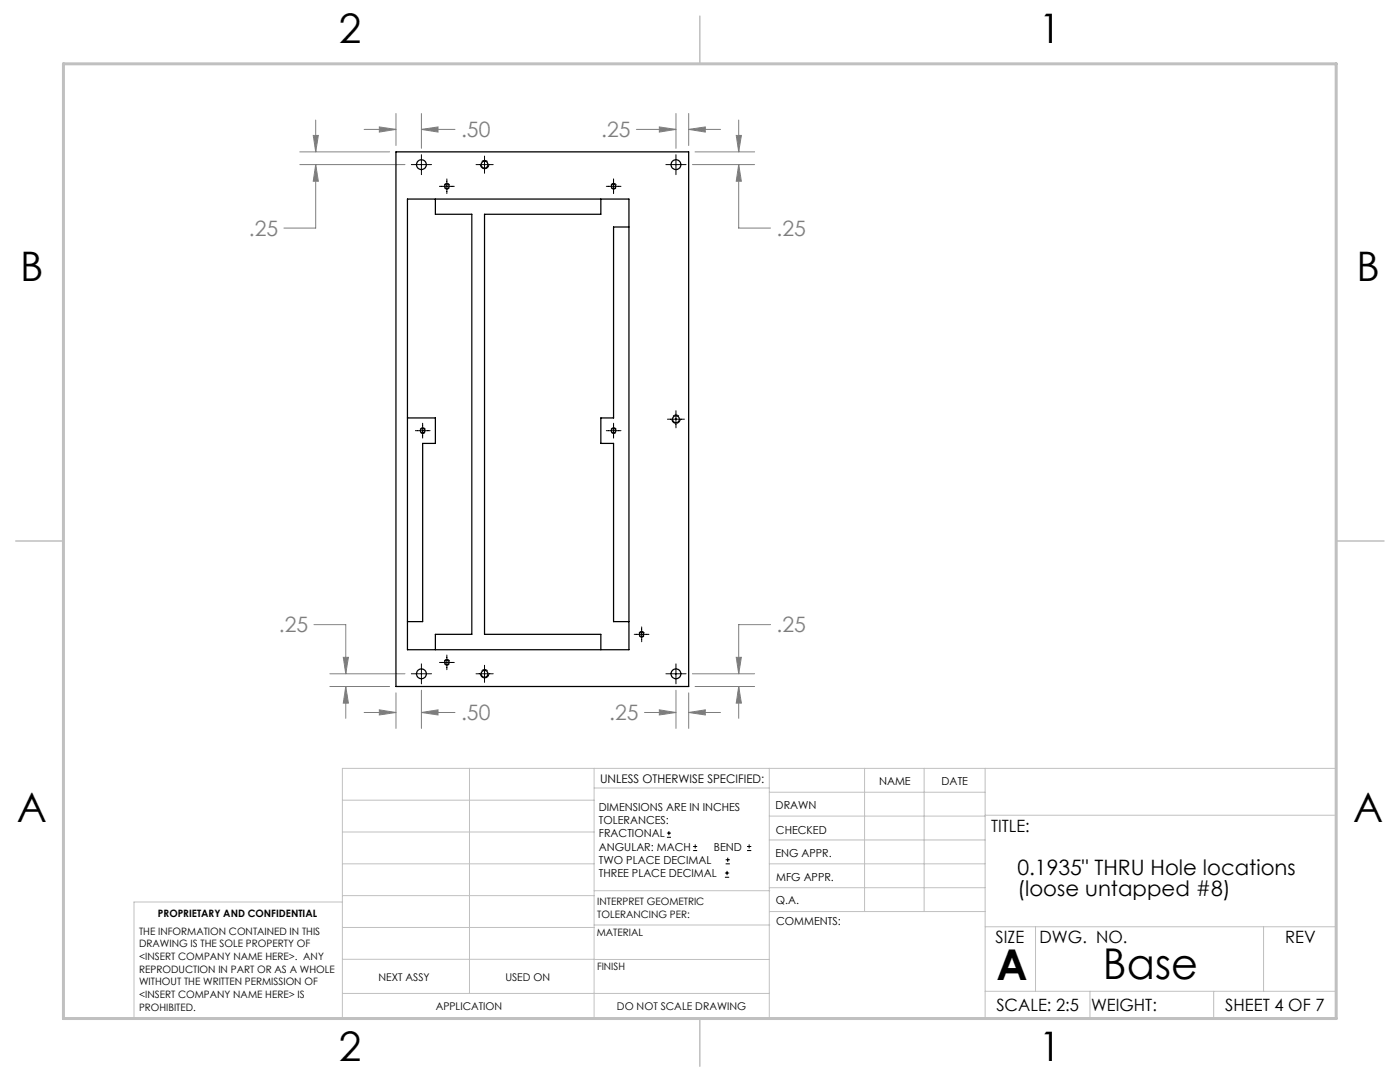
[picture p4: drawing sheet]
<svg xmlns="http://www.w3.org/2000/svg" width="279mm" height="216mm" viewBox="0 0 279 216" stroke-linecap="round" stroke-linejoin="round" font-family="sans-serif">
<g fill="none" stroke="#000" stroke-width=".2">
<path d="M82.1 32.8h4M84.1 30.9v4M87.7 37.2h3M89.2 35.7v2.9M95 32.8h3.4M96.7 31.2v3.4M121 37.2h2.9M122.4 35.7v2.9M132.9 32.8h4M134.9 30.9v4M82.9 85.9h2.9M84.3 84.5v2.9"/>
<path d="M121 85.9h2.9M122.4 84.5v2.9M133.2 83.6h3.4M134.9 82v3.4M82.1 134.4h4M84.1 132.5v4M87.7 132.2h3M89.2 130.7v2.9M95 134.4h3.4M96.7 132.8v3.4M126.6 126.6h2.9M128.1 125.1v3"/>
<path d="M132.9 134.4h4M134.9 132.5v4M133.1 167.1h.8M133.1 166.2h.8M133.5 165.8v.9M138.3 169.7h.8M138.3 168.9h.8M138.7 168.5v.8M144.7 175h.8M144.7 174.2h.8M144.8 172.4h.9M144.8 171.6h.9"/>
<path d="M145.1 173.8v.8M145.2 171.1v.9M149.1 169.7h.8M149.1 168.9h.8M149.5 168.5v.8"/>
</g>
<g fill="none" stroke="#808080" stroke-width=".2">
<path d="M59.8 30.3h18M59.8 32.8h21M62.5 27h1l-.5 3.3zM63 32.8l.5 3.4h-1zM63 32.8v12.7h-6.3M63 24v6.3M72.7 25.8h6.3M75.7 25.3l3.3 .5-3.3 .6zM79 22.6v6.4M84.1 25.8l3.3-.5v1.1zM84.1 22.6v7M84.1 25.8h6.7"/>
<path d="M127 25.8h7.9M131.6 25.3l3.3 .5-3.3 .6zM134.9 22.6v7M137.4 25.8l3.4-.5v1.1zM137.4 22.6v6.4M137.4 25.8h6.4M138.2 32.8h12.4M138.7 30.3h11.9M146.9 27h1.1l-.6 3.3zM147.4 32.8l.6 3.4h-1.1zM147.4 24v6.3M147.4 32.8v12.7h6.4"/>
<path d="M62.7 124.6h6.3v9.8M65.8 137h12M65.8 134.4h15M68.5 131.2h1l-.5 3.2zM69 137l.5 3.3h-1zM69 137v6.3M79 138.3v7M84.1 137.7v7.6M134.9 137.7v7.6M137.4 138.3v7M138.2 134.4h12.4M138.7 137h11.9"/>
<path d="M146.9 131.2h1.1l-.6 3.2zM147.4 137l.6 3.3h-1.1zM147.4 137v6.3M153.8 124.6h-6.4v9.8M72.7 142.2h6.3M75.7 141.6l3.3 .6-3.3 .5zM84.1 142.2l3.3-.6v1.1zM84.1 142.2h6.7M128.6 142.2h6.3M131.6 141.6l3.3 .6-3.3 .5zM137.4 142.2l3.4-.6v1.1zM137.4 142.2h6.4"/>
</g>
<path d="M89.2 37.7a.57 .57 0 0 1-.5-.8 .57 .57 0 0 1 1-.1 .57 .57 0 0 1-.4 .9h-.1M122.5 37.7a.57 .57 0 0 1-.5-.8 .57 .57 0 0 1 .9-.1 .57 .57 0 0 1-.3 .9h-.1M84.4 86.5a.57 .57 0 0 1-.5-.8 .57 .57 0 0 1 .9-.1 .57 .57 0 0 1-.3 .9h-.1M122.5 86.5a.57 .57 0 0 1-.5-.8 .57 .57 0 0 1 .9-.1 .57 .57 0 0 1-.3 .9h-.1M89.2 132.7a.57 .57 0 0 1-.5-.8 .57 .57 0 0 1 1-.1 .57 .57 0 0 1-.4 .9h-.1M128.1 127.1a.57 .57 0 0 1-.6-.8 .57 .57 0 0 1 1-.1 .57 .57 0 0 1-.3 .9h-.1" fill="none" stroke="#000" stroke-width=".2" stroke-dasharray="1.3 .6" stroke-dashoffset=".8" stroke-linecap="butt"/>
<path d="M96.7 33.7a.83 .83 0 0 1-.7-1.2 .83 .83 0 0 1 1.4-.2 .83 .83 0 0 1-.5 1.4h-.2M134.9 84.5a.83 .83 0 0 1-.7-1.2 .83 .83 0 0 1 1.4-.2 .83 .83 0 0 1-.6 1.4h-.1M96.7 135.3a.83 .83 0 0 1-.7-1.2 .83 .83 0 0 1 1.4-.2 .83 .83 0 0 1-.5 1.4h-.2" fill="none" stroke="#000" stroke-width=".2" stroke-dasharray="1.3 .6" stroke-dashoffset="-.1" stroke-linecap="butt"/>
<g fill="none" stroke="#c0c0c0" stroke-width=".2">
<path d="M68.3 159.7h50.3M93.7 153.3v44.9M118.6 153.3v49.9M118.6 157.2h34.9M153.5 153.3v49.9M153.5 158.1h43.1M172.5 153.3v28.6M184.4 153.3v28.6M196.6 153.3v49.9M68.3 180h-41.6v23.2h240v-49.9h-198.4v49.9M68.3 178.7h50.3M68.3 172.4h50.3"/>
<path d="M68.3 166h50.3M118.6 177.7h35M153.5 167.6h43.1M153.5 162.8h43.1M153.5 172.4h43.1M153.5 177.1h43.1M196.6 162.7h70.1M68.3 198.2h85.2M68.3 191.4l85.2 .1M68.3 185.1h50.3M118.6 184.6h35M153.6 181.9h43"/>
<path d="M196.6 197.8h70.1M196.6 184.9h70.1M206.7 184.9v12.9M217.5 197.8v5.4M242.2 197.8v5.4M252.2 184.9v12.9"/>
</g>
<path d="M139.7 3.2v9.5M3.1 107.9h9.6M266.7 107.9h9.5M139.7 203.2v9.6" fill="none" stroke="#c0c0c0" stroke-width=".3"/>
<path d="M12.7 12.7h254v190.5h-254z" fill="none" stroke="#c0c0c0" stroke-width=".6"/>
<path d="M131.6 141.6l3.3 .6-3.3 .5zM137.4 142.2l3.4-.6v1.1zM147.4 137l.6 3.3h-1.1zM146.9 131.2h1.1l-.6 3.2zM84.1 142.2l3.3-.6v1.1zM75.7 141.6l3.3 .6-3.3 .5zM68.5 131.2h1l-.5 3.2zM69 137l.5 3.3h-1zM146.9 27h1.1l-.6 3.3zM147.4 32.8l.6 3.4h-1.1zM131.6 25.3l3.3 .5-3.3 .6zM137.4 25.8l3.4-.5v1.1zM84.1 25.8l3.3-.5v1.1zM75.7 25.3l3.3 .5-3.3 .6zM62.5 27h1l-.5 3.3zM63 32.8l.5 3.4h-1z" fill="#808080"/>
<g fill="none" stroke="#000" stroke-width=".25">
<path d="M79 30.3h58.4v106.7h-58.4zM81.3 39.7h44.2v89.9h-44.2zM86.9 39.7v3.1h7.3v83.8h-7.3v3M119.9 39.7v3.1h-23.2v83.8h23.2v3M125.5 45.3h-3.1v38.1h-2.5v5.1h2.5v35.5h3.1M81.3 83.4h5.6v5.1h-2.6v35.5h-3"/>
<circle cx="84.1" cy="32.8" r=".98"/>
<circle cx="89.2" cy="37.2" r=".46"/>
<circle cx="96.7" cy="32.9" r=".69"/>
<circle cx="122.5" cy="37.2" r=".46"/>
<circle cx="134.9" cy="32.8" r=".98"/>
<circle cx="84.4" cy="85.9" r=".46"/>
<circle cx="122.5" cy="85.9" r=".46"/>
<circle cx="134.9" cy="83.7" r=".69"/>
<circle cx="84.1" cy="134.4" r=".98"/>
<circle cx="89.2" cy="132.2" r=".45"/>
<circle cx="96.7" cy="134.5" r=".69"/>
<circle cx="128" cy="126.6" r=".46"/>
<circle cx="134.9" cy="134.4" r=".98"/>
</g>
<g font-size="8.5">
<text x="198.9" y="195.5">A</text>
<text x="220.1" y="195.4">Base</text>
</g>
<g font-size="8.1">
<text x="67.6" y="8.5">2</text>
<text x="207.3" y="8.5">1</text>
<text x="4" y="56.2">B</text>
<text x="270.7" y="56.2">B</text>
<text x="3.3" y="164.1">A</text>
<text x="270" y="164.1">A</text>
<text x="67.6" y="211.7">2</text>
<text x="207.3" y="211.7">1</text>
</g>
<g font-size="4.2" fill="#808080">
<text x="92" y="27.4">.50</text>
<text x="120" y="27.4">.25</text>
<text x="49.7" y="47.1">.25</text>
<text x="155" y="47.1">.25</text>
<text x="55.7" y="126.2">.25</text>
<text x="155" y="126.2">.25</text>
<text x="92" y="143.7">.50</text>
<text x="121.6" y="143.7">.25</text>
</g>
<g font-size="4.2">
<text x="203" y="174.6">0.1935&quot; THRU Hole locations</text>
<text x="203" y="178.8">(loose untapped #8)</text>
</g>
<g font-size="3.4">
<text x="197.8" y="166">TITLE:</text>
<text x="198.7" y="188.1">SIZE</text>
<text x="207.5" y="188.1">DWG. NO.</text>
<text x="256.5" y="188.2">REV</text>
<text x="198.8" y="201.7">SCALE: 2:5</text>
<text x="217.7" y="201.8">WEIGHT:</text>
<text x="244.5" y="201.7">SHEET 4 OF 7</text>
</g>
<text font-size="2.4" x="119.8" y="156.2">UNLESS OTHERWISE SPECIFIED:</text>
<g font-size="2.2">
<text x="119.5" y="161.8">DIMENSIONS ARE IN INCHES</text>
<text x="154.8" y="161.4">DRAWN</text>
<text x="175.4" y="156.6">NAME</text>
<text x="187.9" y="156.7">DATE</text>
<text x="119.5" y="164.4">TOLERANCES:</text>
<text x="119.5" y="167.1">FRACTIONAL</text>
<text x="154.9" y="166.3">CHECKED</text>
<text x="119.5" y="169.7">ANGULAR: MACH</text>
<text x="119.5" y="172.4">TWO PLACE DECIMAL</text>
<text x="142.5" y="169.7">BEND</text>
<text x="154.8" y="171">ENG APPR.</text>
<text x="119.5" y="175">THREE PLACE DECIMAL</text>
<text x="154.9" y="175.7">MFG APPR.</text>
<text x="154.9" y="180.4">Q.A.</text>
<text x="154.9" y="184.6">COMMENTS:</text>
</g>
<g font-size="2.1">
<text x="75.5" y="195.7">NEXT ASSY</text>
<text x="100.9" y="195.7">USED ON</text>
<text x="86.9" y="201.5">APPLICATION</text>
<text x="123.1" y="201.6">DO NOT SCALE DRAWING</text>
</g>
<g font-size="2">
<text x="31.5" y="182.9">PROPRIETARY AND CONFIDENTIAL</text>
<text x="119.2" y="180.6">INTERPRET GEOMETRIC</text>
<text x="119.2" y="183.1">TOLERANCING PER:</text>
<text x="27.8" y="186.5">THE INFORMATION CONTAINED IN THIS</text>
<text x="27.8" y="189">DRAWING IS THE SOLE PROPERTY OF</text>
<text x="27.8" y="191.6">&lt;INSERT COMPANY NAME HERE&gt;. ANY</text>
<text x="119.1" y="186.7">MATERIAL</text>
<text x="27.8" y="194.1">REPRODUCTION IN PART OR AS A WHOLE</text>
<text x="27.8" y="196.6">WITHOUT THE WRITTEN PERMISSION OF</text>
<text x="119.1" y="193.5">FINISH</text>
<text x="27.8" y="199.1">&lt;INSERT COMPANY NAME HERE&gt; IS</text>
<text x="27.8" y="201.7">PROHIBITED.</text>
</g>
</svg>
